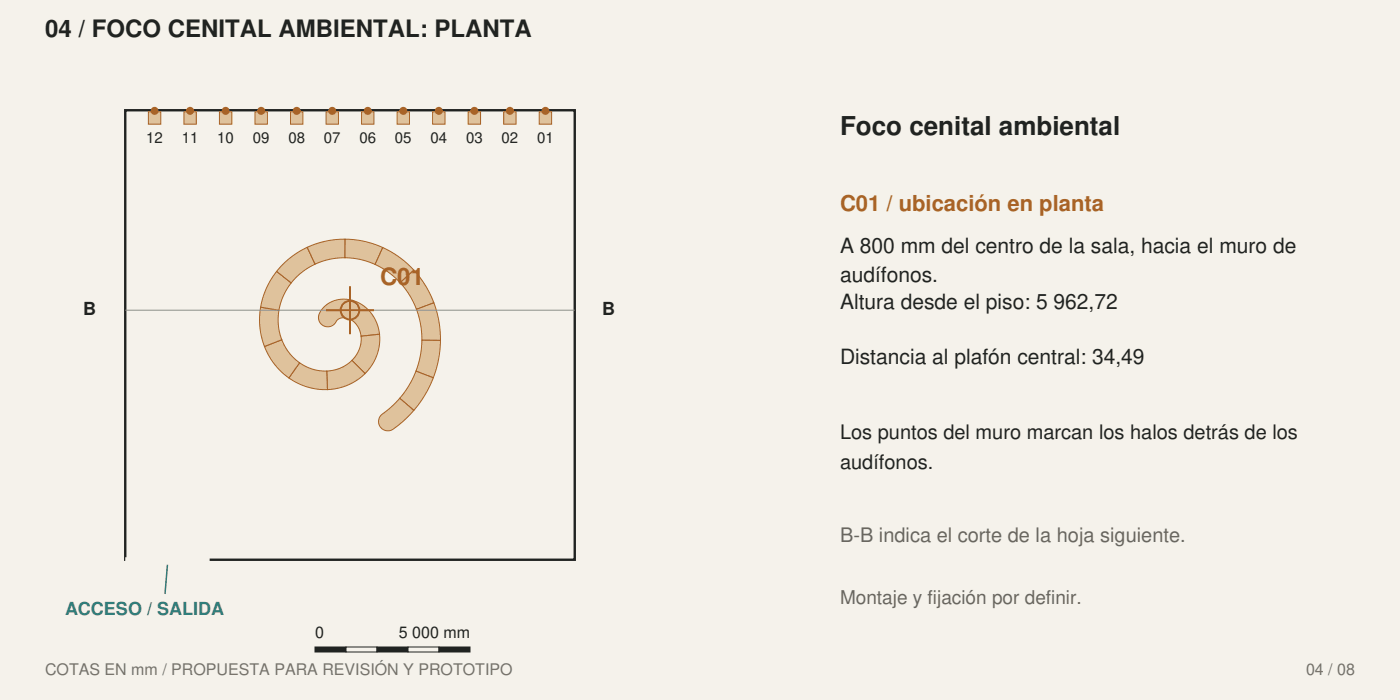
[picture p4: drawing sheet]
<svg xmlns="http://www.w3.org/2000/svg" width="494mm" height="247mm" viewBox="0 0 494 247" stroke-linecap="round" stroke-linejoin="round" font-family="sans-serif">
<path d="M0 0h493.9v246.9h-493.9z" fill="#f5f2eb"/>
<path d="M44.2 38.9h158.6v158.6h-158.6z" fill="none" stroke="#202321" stroke-width=".85" stroke-linecap="butt"/>
<path d="M114.3 108.3l2.1-1.6 2.5-.9 2.7-.3 2.7 .4-1.7 6.4-1.5-.2-1.4 .3-.8 .6-1.2 1.5-1.3 .7-1.2 .1-1.2-.5-1-.8-.5-1.1-.1-1.1 .2-1z" fill="#dfc29c"/>
<path d="M114.3 108.3l2.1-1.6 2.5-.9 2.7-.3 2.7 .4-1.7 6.4-1.5-.2-1.4 .3-.8 .6-1.2 1.5-1.3 .7-1.2 .1-1.2-.5-1-.8-.5-1.1-.1-1.1 .2-1z" fill="none" stroke="#a86327" stroke-width=".35"/>
<path d="M124.4 106l3.5 1.6 2.9 2.7 2 3.5 1.1 4.1-6.5 .7-.5-2.1-1.1-1.9-1.5-1.5-1.7-.8z" fill="#dfc29c"/>
<path d="M124.4 106l3.5 1.6 2.9 2.7 2 3.5 1.1 4.1-6.5 .7-.5-2.1-1.1-1.9-1.5-1.5-1.7-.8z" fill="none" stroke="#a86327" stroke-width=".35"/>
<path d="M127.4 118.6l6.5-.7-.1 3.8-.9 3.7-1.7 3.3-2.4 3.1-4.6-4.7 1.5-1.9 1.1-2.1 .5-2.2z" fill="#dfc29c"/>
<path d="M127.4 118.6l6.5-.7-.1 3.8-.9 3.7-1.7 3.3-2.4 3.1-4.6-4.7 1.5-1.9 1.1-2.1 .5-2.2z" fill="none" stroke="#a86327" stroke-width=".35"/>
<path d="M115.3 130.9l2.5-.3 2.4-.8 2.1-1.2 1.9-1.5 4.6 4.7-2.8 2.3-3.2 1.7-3.5 1.2-3.8 .4z" fill="#dfc29c"/>
<path d="M115.3 130.9l2.5-.3 2.4-.8 2.1-1.2 1.9-1.5 4.6 4.7-2.8 2.3-3.2 1.7-3.5 1.2-3.8 .4z" fill="none" stroke="#a86327" stroke-width=".35"/>
<path d="M105.7 128l2.2 1.3 2.4 .9 2.5 .6 2.5 .1 .2 6.5-3.6-.1-3.5-.8-3.3-1.3-3.2-1.8z" fill="#dfc29c"/>
<path d="M105.7 128l2.2 1.3 2.4 .9 2.5 .6 2.5 .1 .2 6.5-3.6-.1-3.5-.8-3.3-1.3-3.2-1.8z" fill="none" stroke="#a86327" stroke-width=".35"/>
<path d="M93.3 122.3l6.1-2.4 1.2 2.4 1.4 2.1 1.7 1.9 2 1.7-3.8 5.3-2.7-2.2-2.4-2.6-2-3z" fill="#dfc29c"/>
<path d="M93.3 122.3l6.1-2.4 1.2 2.4 1.4 2.1 1.7 1.9 2 1.7-3.8 5.3-2.7-2.2-2.4-2.6-2-3z" fill="none" stroke="#a86327" stroke-width=".35"/>
<path d="M91.9 108.4l6.5 1.1-.2 5.2 .4 2.6 .8 2.6-6.1 2.3-1-3.3-.6-3.4-.1-3.6z" fill="#dfc29c"/>
<path d="M91.9 108.4l6.5 1.1-.2 5.2 .4 2.6 .8 2.6-6.1 2.3-1-3.3-.6-3.4-.1-3.6z" fill="none" stroke="#a86327" stroke-width=".35"/>
<path d="M97.6 95.8l5.1 4-2.8 4.6-1.5 5.1-6.5-1.1 .9-3.5 1.2-3.2 1.6-3.1z" fill="#dfc29c"/>
<path d="M97.6 95.8l5.1 4-2.8 4.6-1.5 5.1-6.5-1.1 .9-3.5 1.2-3.2 1.6-3.1z" fill="none" stroke="#a86327" stroke-width=".35"/>
<path d="M99.8 93.2l4-3.3 4.6-2.6 2.7 5.9-4.6 2.8-3.8 3.8-5.1-4.1z" fill="#dfc29c"/>
<path d="M99.8 93.2l4-3.3 4.6-2.6 2.7 5.9-4.6 2.8-3.8 3.8-5.1-4.1z" fill="none" stroke="#a86327" stroke-width=".35"/>
<path d="M108.4 87.2l3.2-1.2 3.3-.9 3.4-.6 3.4-.1v6.5l-5.4 .6-5.1 1.7z" fill="#dfc29c"/>
<path d="M108.4 87.2l3.2-1.2 3.3-.9 3.4-.6 3.4-.1v6.5l-5.4 .6-5.1 1.7z" fill="none" stroke="#a86327" stroke-width=".35"/>
<path d="M121.8 84.4l3.4 .2 3.3 .5 3.3 1 3.2 1.2-2.7 6-5.2-1.7-5.4-.7z" fill="#dfc29c"/>
<path d="M121.8 84.4l3.4 .2 3.3 .5 3.3 1 3.2 1.2-2.7 6-5.2-1.7-5.4-.7z" fill="none" stroke="#a86327" stroke-width=".35"/>
<path d="M135 87.3l5.9 3.4 5.1 4.6-4.8 4.4-4.1-3.6-4.8-2.8z" fill="#dfc29c"/>
<path d="M135 87.3l5.9 3.4 5.1 4.6-4.8 4.4-4.1-3.6-4.8-2.8z" fill="none" stroke="#a86327" stroke-width=".35"/>
<path d="M141.2 99.7l4.8-4.4 4.1 5.4 3 6.1-6.2 2.3-2.4-4.9z" fill="#dfc29c"/>
<path d="M141.2 99.7l4.8-4.4 4.1 5.4 3 6.1-6.2 2.3-2.4-4.9z" fill="none" stroke="#a86327" stroke-width=".35"/>
<path d="M146.9 109.1l6.2-2.3 1.7 6.5 .6 6.8-6.6-.1-.4-5.6z" fill="#dfc29c"/>
<path d="M146.9 109.1l6.2-2.3 1.7 6.5 .6 6.8-6.6-.1-.4-5.6z" fill="none" stroke="#a86327" stroke-width=".35"/>
<path d="M148.8 120l6.6 .1-.7 6.7-1.8 6.5-6.2-2.4 1.6-5.3z" fill="#dfc29c"/>
<path d="M148.8 120l6.6 .1-.7 6.7-1.8 6.5-6.2-2.4 1.6-5.3z" fill="none" stroke="#a86327" stroke-width=".35"/>
<path d="M146.7 130.9l6.2 2.4-3 6-3.9 5.5-5-4.3 3.3-4.5z" fill="#dfc29c"/>
<path d="M146.7 130.9l6.2 2.4-3 6-3.9 5.5-5-4.3 3.3-4.5z" fill="none" stroke="#a86327" stroke-width=".35"/>
<path d="M134.5 146.4l3.6-2.9 2.9-3 5 4.3-4.8 4.7-2.6 2-1.3 .5-2-.4-1.4-1.4-.3-2z" fill="#dfc29c"/>
<path d="M134.5 146.4l3.6-2.9 2.9-3 5 4.3-4.8 4.7-2.6 2-1.3 .5-2-.4-1.4-1.4-.3-2z" fill="none" stroke="#a86327" stroke-width=".35"/>
<path d="M190.2 39.4h4.4v4.4h-4.4z" fill="#dfc29c"/>
<path d="M190.2 39.4h4.4v4.4h-4.4z" fill="none" stroke="#a86327" stroke-width=".35"/>
<path d="M177.7 39.4h4.4v4.4h-4.4z" fill="#dfc29c"/>
<path d="M177.7 39.4h4.4v4.4h-4.4z" fill="none" stroke="#a86327" stroke-width=".35"/>
<path d="M165.2 39.4h4.3v4.4h-4.3z" fill="#dfc29c"/>
<path d="M165.2 39.4h4.3v4.4h-4.3z" fill="none" stroke="#a86327" stroke-width=".35"/>
<path d="M152.6 39.4h4.4v4.4h-4.4z" fill="#dfc29c"/>
<path d="M152.6 39.4h4.4v4.4h-4.4z" fill="none" stroke="#a86327" stroke-width=".35"/>
<path d="M140.1 39.4h4.4v4.4h-4.4z" fill="#dfc29c"/>
<path d="M140.1 39.4h4.4v4.4h-4.4z" fill="none" stroke="#a86327" stroke-width=".35"/>
<path d="M127.6 39.4h4.3v4.4h-4.3z" fill="#dfc29c"/>
<path d="M127.6 39.4h4.3v4.4h-4.3z" fill="none" stroke="#a86327" stroke-width=".35"/>
<path d="M115 39.4h4.4v4.4h-4.4z" fill="#dfc29c"/>
<path d="M115 39.4h4.4v4.4h-4.4z" fill="none" stroke="#a86327" stroke-width=".35"/>
<path d="M102.5 39.4h4.4v4.4h-4.4z" fill="#dfc29c"/>
<path d="M102.5 39.4h4.4v4.4h-4.4z" fill="none" stroke="#a86327" stroke-width=".35"/>
<path d="M89.9 39.4h4.4v4.4h-4.4z" fill="#dfc29c"/>
<path d="M89.9 39.4h4.4v4.4h-4.4z" fill="none" stroke="#a86327" stroke-width=".35"/>
<path d="M77.4 39.4h4.4v4.4h-4.4z" fill="#dfc29c"/>
<path d="M77.4 39.4h4.4v4.4h-4.4z" fill="none" stroke="#a86327" stroke-width=".35"/>
<path d="M64.9 39.4h4.4v4.4h-4.4z" fill="#dfc29c"/>
<path d="M64.9 39.4h4.4v4.4h-4.4z" fill="none" stroke="#a86327" stroke-width=".35"/>
<path d="M52.3 39.4h4.4v4.4h-4.4z" fill="#dfc29c"/>
<path d="M52.3 39.4h4.4v4.4h-4.4z" fill="none" stroke="#a86327" stroke-width=".35"/>
<path d="M44.2 197.5h29.8" fill="none" stroke="#f5f2eb" stroke-width="1.8" stroke-linecap="butt"/>
<path d="M59.1 199.2l-.9 10.3" fill="none" stroke="#307e7b" stroke-width=".53"/>
<path d="M111.1 228.2h11v1.8h-11z" fill="#202321"/>
<path d="M111.1 228.2h11v1.8h-11z" fill="none" stroke="#202321" stroke-width=".35"/>
<path d="M122.1 228.2h10.9v1.8h-10.9z" fill="#f5f2eb"/>
<path d="M122.1 228.2h10.9v1.8h-10.9z" fill="none" stroke="#202321" stroke-width=".35"/>
<path d="M133 228.2h10.9v1.8h-10.9z" fill="#202321"/>
<path d="M133 228.2h10.9v1.8h-10.9z" fill="none" stroke="#202321" stroke-width=".35"/>
<path d="M143.9 228.2h11v1.8h-11z" fill="#f5f2eb"/>
<path d="M143.9 228.2h11v1.8h-11z" fill="none" stroke="#202321" stroke-width=".35"/>
<path d="M154.9 228.2h10.9v1.8h-10.9z" fill="#202321"/>
<path d="M154.9 228.2h10.9v1.8h-10.9z" fill="none" stroke="#202321" stroke-width=".35"/>
<path d="M44.2 109.4h158.6" fill="none" stroke="#8a9189" stroke-width=".35"/>
<circle cx="123.5" cy="109.4" r="3.3" fill="#f0d6a1"/>
<g fill="none" stroke="#a86327" stroke-width=".71" stroke-linecap="butt">
<path d="M115 109.4h16.9M123.5 101v16.9"/>
<circle cx="123.5" cy="109.4" r="3.3"/>
</g>
<g fill="#a86327">
<circle cx="54.5" cy="39.1" r="1.41"/>
<circle cx="67.1" cy="39.1" r="1.41"/>
<circle cx="79.6" cy="39.1" r="1.41"/>
<circle cx="92.1" cy="39.1" r="1.41"/>
<circle cx="104.7" cy="39.1" r="1.41"/>
<circle cx="117.2" cy="39.1" r="1.41"/>
<circle cx="129.7" cy="39.1" r="1.41"/>
<circle cx="142.3" cy="39.1" r="1.41"/>
<circle cx="154.8" cy="39.1" r="1.41"/>
<circle cx="167.3" cy="39.1" r="1.41"/>
<circle cx="179.9" cy="39.1" r="1.41"/>
<circle cx="192.4" cy="39.1" r="1.41"/>
</g>
<text font-size="9.2" fill="#202321" x="296.3" y="47.6">Foco cenital ambiental</text>
<text font-size="8.5" fill="#202321" x="15.9" y="13.1">04 / FOCO CENITAL AMBIENTAL: PLANTA</text>
<text font-size="8.5" fill="#a86327" x="134.1" y="100.6">C01</text>
<text font-size="7.8" fill="#a86327" x="296.3" y="74.4">C01 / ubicación en planta</text>
<g font-size="7.4" fill="#202321">
<text x="296.3" y="89.3">A 800 mm del centro de la sala, hacia el muro de</text>
<text x="296.3" y="99.5">audífonos.</text>
<text x="296.3" y="109">Altura desde el piso: 5 962,72</text>
<text x="296.3" y="128.4">Distancia al plafón central: 34,49</text>
</g>
<g font-size="7.1" fill="#202321">
<text x="296.3" y="154.9">Los puntos del muro marcan los halos detrás de los</text>
<text x="296.3" y="165.5">audífonos.</text>
</g>
<text font-size="7.1" fill="#6b665e" x="296.3" y="191.2">B-B indica el corte de la hoja siguiente.</text>
<text font-size="6.7" fill="#6b665e" x="296.3" y="213.1">Montaje y fijación por definir.</text>
<g font-size="6.3" fill="#202321">
<text x="29.3" y="111.2">B</text>
<text x="212.4" y="111.2">B</text>
</g>
<text font-size="6.3" fill="#307e7b" x="22.9" y="217">ACCESO / SALIDA</text>
<g font-size="5.6" fill="#202321">
<text x="111.1" y="225.1">0</text>
<text x="140.7" y="225.1">5 000 mm</text>
</g>
<g font-size="5.6" fill="#777269">
<text x="15.9" y="238.1">COTAS EN mm / PROPUESTA PARA REVISIÓN Y PROTOTIPO</text>
<text x="460.8" y="238.1">04 / 08</text>
</g>
<g font-size="5.3" fill="#202321">
<text x="51.6" y="50.4">12</text>
<text x="64.1" y="50.4">11</text>
<text x="76.7" y="50.4">10</text>
<text x="89.2" y="50.4">09</text>
<text x="101.7" y="50.4">08</text>
<text x="114.3" y="50.4">07</text>
<text x="126.8" y="50.4">06</text>
<text x="139.3" y="50.4">05</text>
<text x="151.9" y="50.4">04</text>
<text x="164.4" y="50.4">03</text>
<text x="176.9" y="50.4">02</text>
<text x="189.5" y="50.4">01</text>
</g>
</svg>
